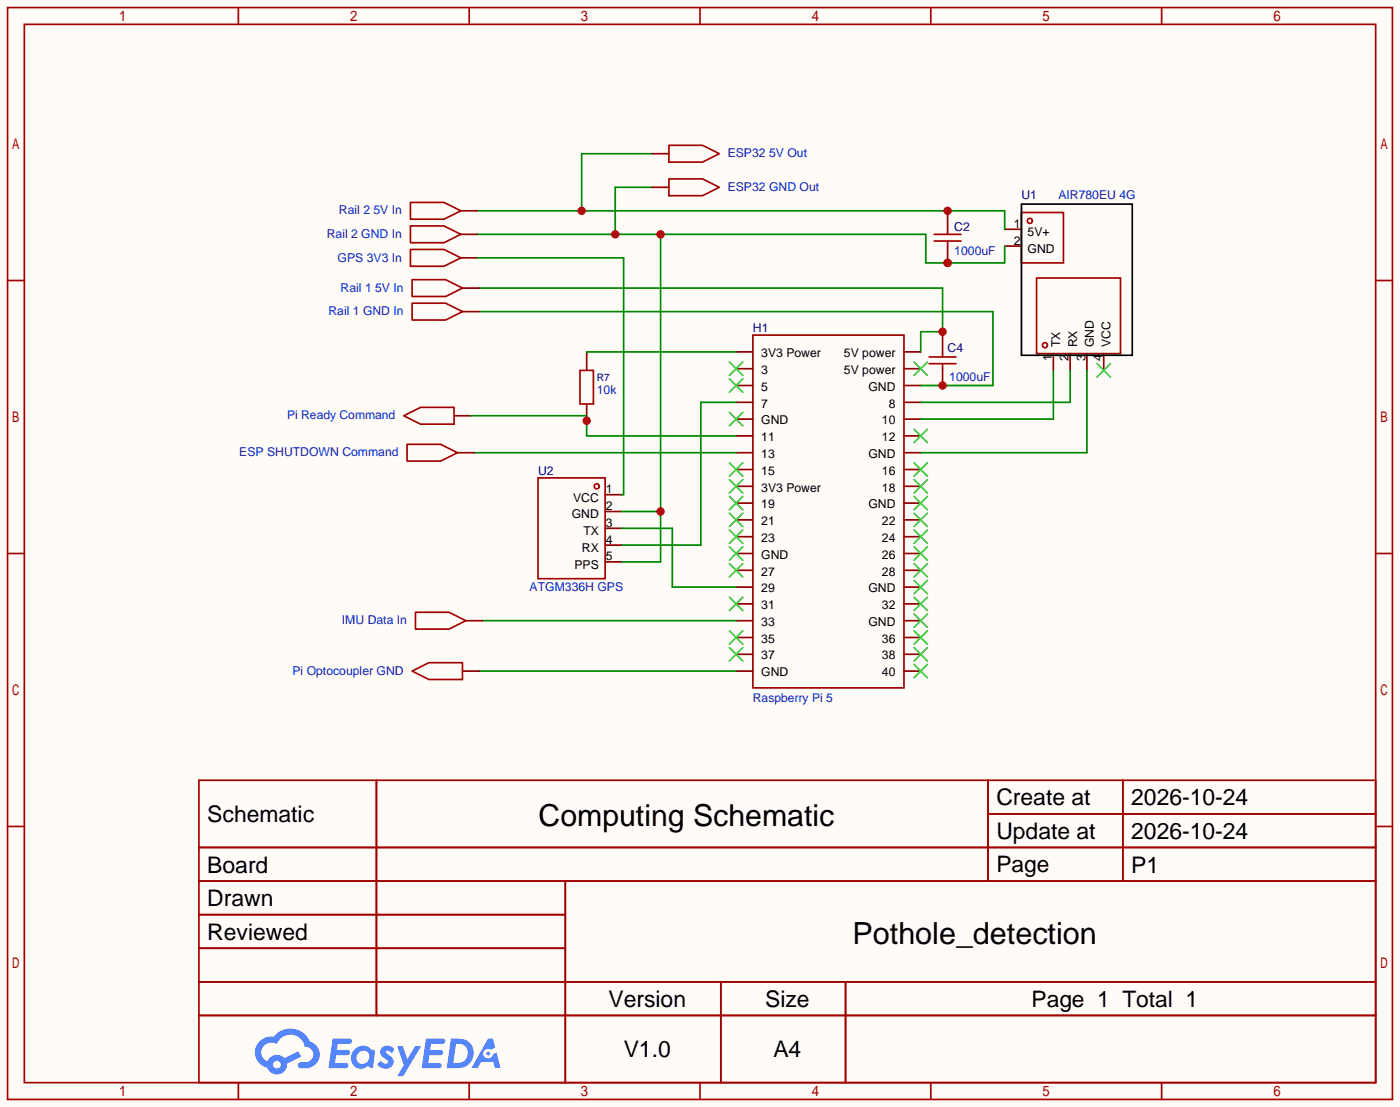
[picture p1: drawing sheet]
<svg xmlns="http://www.w3.org/2000/svg" width="212mm" height="167mm" viewBox="0 0 212 167" stroke-linecap="round" stroke-linejoin="round" font-family="sans-serif">
<path d="M0 0h211.8v167.4h-211.8z" fill="#fffcf7"/>
<g fill="none" stroke="#a10000" stroke-width=".25">
<path d="M1.1 1.1h209.6v165.1h-209.6zM3.7 3.7h204.5v160h-204.5zM36.1 1.1v2.6M71 1.1v2.6M105.9 1.1v2.6M140.8 1.1v2.6M175.8 1.1v2.6M1.1 42.4h2.6M208.2 42.4h2.5M1.1 83.7h2.6M208.2 83.7h2.5M30.1 118h178.1v45.7h-178.1z"/>
<path d="M57 118v35.5M149.5 118v15.2M169.9 118v15.2M1.1 125h2.6M30.1 128.1h178.1M30.1 133.2h178.1M30.1 138.3h55.4M85.5 133.2v30.5M149.5 123.1h58.7M208.2 125h2.5M30.1 148.5h178.1M30.1 143.4h55.4"/>
<path d="M30.1 153.5h178.1M109.1 148.5v15.2M127.9 148.5v15.2M36.1 163.7v2.5M71 163.7v2.5M105.9 163.7v2.5M140.8 163.7v2.5M175.8 163.7v2.5"/>
</g>
<g fill="#5487ff">
<path d="M57.8 158.4a1.3 1.3 0 0 1 1.9 .3l-.4 .6a.54 .54 0 0 0-.9-.2v.1a2.32 2.32 0 0 1 1.2 1.4 1.36 1.36 0 0 1-1.1 1 1.36 1.36 0 0 1-1.4-.6l.5-.6a.7 .7 0 0 0 1.1 .3v-.3a2.4 2.4 0 0 1-1.2-1.3l.2-.5z"/>
<path d="M60.1 158.2h.8l.7 2 1.2-2h.9l-2.7 4.5h-.9l1-1.6z"/>
<path d="M50.3 157h1.7a1.31 1.31 0 0 1 1.2 .2 .4 .4 0 0 1-.3 .6h-1.8l-.1 1h1.6a.4 .4 0 0 1 .4 .4 .4 .4 0 0 1-.5 .3h-1.6l-.2 1.2h.8a1.23 1.23 0 0 1 1.2 .2 .39 .39 0 0 1-.4 .6h-2.6z"/>
<path d="M64.4 157h1.7a1.32 1.32 0 0 1 1.2 .2 .39 .39 0 0 1-.3 .6h-1.8l-.1 1h1.6a.4 .4 0 0 1 .4 .4 .4 .4 0 0 1-.4 .3h-1.7l-.2 1.2h.8a1.23 1.23 0 0 1 1.2 .2 .39 .39 0 0 1-.4 .6h-2.6z"/>
<path d="M73.8 157h.8l.3 1.4-.6 .3a.75 .75 0 0 0-1.1 .3 .75 .75 0 0 0 .5 1.1 .75 .75 0 0 0 .9-.7l.5-.3 .6 2.4h-.8l-.3-.9h-1.8l-.5 .9h-1z"/>
<path d="M68.2 157l-.6 4.5h1.4a2.27 2.27 0 0 0 2.6-1.6 2.27 2.27 0 0 0-1.4-2.7zM69 157.8a1.5 1.5 0 0 1 1.8 1.6 1.5 1.5 0 0 1-1.9 1.3h-.3z"/>
<path d="M53.7 158.7a1.62 1.62 0 0 0-.4 2.1 1.62 1.62 0 0 0 2 .6l.3-.2 .4 .2 .4 .1 .3-2.5-.1-.2-.2-.1a.57 .57 0 0 1-.6-.3 1.73 1.73 0 0 0-2.1 .3zM54.3 159.2a.96 .96 0 0 1 1.4 0 .96 .96 0 0 1-.2 1.4 .95 .95 0 0 1-1.4 0 .95 .95 0 0 1 .2-1.4z"/>
<path d="M39.3 157.4a2.37 2.37 0 0 0 1.1 4.1 1.54 1.54 0 0 0 1.8 .9 1.54 1.54 0 0 0 1.2-1.6l2.2-1-.5-.8-2 1a1.57 1.57 0 0 0-2.7 .5 1.5 1.5 0 0 1-.7-2.1 1.5 1.5 0 0 1 2.2-.5 2.23 2.23 0 0 1 2.3-1.4 2.23 2.23 0 0 1 2 1.8 1.16 1.16 0 0 1 1.2 1.1 1.16 1.16 0 0 1-1.1 1.2h-.7a.47 .47 0 0 0-.5 .4 .47 .47 0 0 0 .4 .5 2.26 2.26 0 0 0 2.8-2.5 2.12 2.12 0 0 0-1.4-1.5 3.2 3.2 0 0 0-5.5-.7l-.3-.1a2.55 2.55 0 0 0-1.8 .7zM41.3 161a.6 .6 0 0 1 1.2 0 .6 .6 0 0 1-1.2 0z"/>
<circle cx="73.9" cy="159.3" r=".28"/>
</g>
<g fill="none" stroke="#a10000" stroke-width=".25">
<path d="M154.6 32.1h6.3v7.7h-6.3zM113.9 50.7h22.9v53.3h-22.9zM156.8 42h12.7v11.5h-12.7zM81.4 72.3h10.2v15.2h-10.2z"/>
<circle cx="155.8" cy="33.4" r=".38"/>
<circle cx="158.1" cy="52.2" r=".38"/>
<circle cx="90.3" cy="73.5" r=".38"/>
</g>
<g fill="none" stroke="#870000" stroke-width=".25">
<path d="M152 34.7h2.6M152 37.2h2.6M111.4 53.2h2.5M111.4 55.8h2.5M111.4 58.3h2.5M136.8 53.2h2.5M136.8 55.8h2.5M136.8 58.3h2.5M159.4 53.5v2.5M161.9 53.5v2.5M164.5 53.5v2.5M167 53.5v2.5"/>
<path d="M91.6 74.8h2.5M91.6 77.3h2.5M91.6 79.9h2.5M111.4 60.8h2.5M111.4 63.4h2.5M111.4 65.9h2.5M111.4 68.5h2.5M111.4 71h2.5M111.4 73.5h2.5M111.4 76.1h2.5M111.4 78.6h2.5M136.8 60.8h2.5"/>
<path d="M136.8 63.4h2.5M136.8 65.9h2.5M136.8 68.5h2.5M136.8 71h2.5M136.8 73.5h2.5M136.8 76.1h2.5M136.8 78.6h2.5M91.6 82.4h2.5M91.6 85h2.5M111.4 81.2h2.5M111.4 83.7h2.5M111.4 86.2h2.5"/>
<path d="M111.4 88.8h2.5M111.4 91.3h2.5M111.4 93.9h2.5M111.4 96.4h2.5M111.4 98.9h2.5M136.8 81.2h2.5M136.8 83.7h2.5M136.8 86.2h2.5M136.8 88.8h2.5M136.8 91.3h2.5M136.8 93.9h2.5M136.8 96.4h2.5"/>
<path d="M136.8 98.9h2.5M111.4 101.5h2.5M136.8 101.5h2.5"/>
</g>
<g fill="none" stroke="#3c3" stroke-width=".25">
<path d="M110.4 54.7l2 2.1M110.4 57.3l2 2M112.4 54.7l-2 2.1M112.4 57.3l-2 2M138.3 54.7l2 2.1M140.3 54.7l-2 2.1M166 55l2 2M168 55l-2 2M110.4 62.4l2 2M110.4 70l2 2M110.4 72.5l2 2M110.4 75.1l2 2"/>
<path d="M110.4 77.6l2 2M112.4 62.4l-2 2M112.4 70l-2 2M112.4 72.5l-2 2M112.4 75.1l-2 2M112.4 77.6l-2 2M138.3 64.9l2 2M138.3 70l2 2M138.3 72.5l2 2M138.3 75.1l2 2M138.3 77.6l2 2M140.3 64.9l-2 2"/>
<path d="M140.3 70l-2 2M140.3 72.5l-2 2M140.3 75.1l-2 2M140.3 77.6l-2 2M110.4 80.1l2 2.1M110.4 82.7l2 2M110.4 85.2l2 2M110.4 90.3l2 2M110.4 95.4l2 2M110.4 97.9l2 2M112.4 82.7l-2 2M112.4 80.1l-2 2.1"/>
<path d="M112.4 85.2l-2 2M112.4 90.3l-2 2M112.4 95.4l-2 2M112.4 97.9l-2 2M138.3 80.1l2 2.1M138.3 82.7l2 2M138.3 85.2l2 2M138.3 87.8l2 2M138.3 90.3l2 2M138.3 92.8l2 2.1M138.3 95.4l2 2M138.3 97.9l2 2"/>
<path d="M140.3 80.1l-2 2.1M140.3 82.7l-2 2M140.3 85.2l-2 2M140.3 87.8l-2 2M140.3 90.3l-2 2M140.3 92.8l-2 2.1M140.3 95.4l-2 2M140.3 97.9l-2 2M138.3 100.5l2 2M140.3 100.5l-2 2"/>
</g>
<path d="M72.5 43.6h70.1v7.1M142.6 50.2h-3.3v3" fill="none" stroke="#008700" stroke-width=".25"/>
<circle cx="142.6" cy="50.2" r=".63" fill="#c00"/>
<path d="M72.3 35.4h67.8v4.4h11.9v-2.6M98.7 28.3h-5.6v7.1M99.9 35.4v49.6h-5.8M72.5 47.1h77.7v11.2h-10.9M94.1 77.3h5.8" fill="none" stroke="#008700" stroke-width=".25"/>
<g fill="#c00">
<circle cx="143.4" cy="39.8" r=".63"/>
<circle cx="99.9" cy="35.4" r=".63"/>
<circle cx="99.9" cy="77.3" r=".63"/>
<circle cx="93.1" cy="35.4" r=".63"/>
</g>
<path d="M72.3 31.9h79.7v2.8M98.7 23.2h-10.7v8.7M143.4 31.9v.2" fill="none" stroke="#008700" stroke-width=".25"/>
<g fill="#c00">
<circle cx="143.4" cy="31.9" r=".63"/>
<circle cx="88" cy="31.9" r=".63"/>
</g>
<path d="M111.4 53.2h-22.6v.3M159.4 56v7.4h-20.1M161.9 56v4.8h-22.6M164.5 56v12.5h-25.2M94.1 79.9h7.6v8.9h9.7M111.4 60.8h-5.4v21.6h-11.9" fill="none" stroke="#008700" stroke-width=".25"/>
<path d="M143.4 37.2v2.6M88.8 53.5v2.5M88.8 61.1v2.5" fill="none" stroke="#870000" stroke-width=".25"/>
<path d="M141.4 36.4h4M141.4 35.4h4M87.8 56h2v5.1h-2z" fill="none" stroke="#a10000" stroke-width=".25"/>
<circle cx="143.4" cy="39.8" r=".63" fill="#c00"/>
<path d="M143.4 32.1v2.6M142.6 55.8v2.5" fill="none" stroke="#870000" stroke-width=".25"/>
<path d="M143.4 34.7v.7M143.4 36.4v.8M140.6 55h4.1M140.6 54h4.1" fill="none" stroke="#a10000" stroke-width=".25"/>
<circle cx="142.6" cy="58.3" r=".63" fill="#c00"/>
<path d="M69.7 39h2.6M69.7 31.9h2.6M69.7 35.4h2.6M98.7 23.2h2.5M98.7 28.3h2.5M70 43.6h2.5M70 47.1h2.5M142.6 50.7v2.5M68.7 62.9h2.5M69.2 68.5h2.6M70.5 93.9h2.5M70 101.5h2.5" fill="none" stroke="#870000" stroke-width=".25"/>
<g fill="none" stroke="#a10000" stroke-width=".25">
<path d="M62.1 37.7h5.1l2.5 1.3-2.5 1.3h-5.1zM62.1 30.6h5.1l2.5 1.3-2.5 1.2h-5.1zM62.1 34.2h5.1l2.5 1.2-2.5 1.3h-5.1zM101.2 22h5.1l2.5 1.2-2.5 1.3h-5.1zM101.2 27.1h5.1l2.5 1.2-2.5 1.3h-5.1zM62.4 42.3h5l2.6 1.3-2.6 1.2h-5zM62.4 45.8h5l2.6 1.3-2.6 1.3h-5zM142.6 53.2v.8M142.6 55v.8M61.1 62.9l2.5-1.3h5.1v2.5h-5.1zM61.6 67.2h5.1l2.5 1.3-2.5 1.2h-5.1zM62.9 92.6h5l2.6 1.3-2.6 1.2h-5z"/>
<path d="M62.4 101.5l2.5-1.3h5.1v2.5h-5.1z"/>
</g>
<path d="M71.2 62.9h17.6v3h22.6M71.8 68.5h39.6M73 93.9h38.4M72.5 101.5h38.9" fill="none" stroke="#008700" stroke-width=".25"/>
<circle cx="88.8" cy="63.6" r=".63" fill="#c00"/>
<path d="M154.6 30.9h16.7v22.8h-16.7z" fill="none" stroke="#000" stroke-width=".25"/>
<path d="M72.3 39h22.1v35.8h-.3" fill="none" stroke="#008700" stroke-width=".25"/>
<g font-size="4.6">
<text x="81.5" y="124.9">Computing Schematic</text>
<text x="129" y="142.7">Pothole_detection</text>
</g>
<g font-size="3.5">
<text x="31.4" y="124.3">Schematic</text>
<text x="150.8" y="121.8">Create at</text>
<text x="171.2" y="121.8">2026-10-24</text>
<text x="31.4" y="132">Board</text>
<text x="150.8" y="126.9">Update at</text>
<text x="171.2" y="126.9">2026-10-24</text>
<text x="171.2" y="132">P1</text>
<text x="31.4" y="137">Drawn</text>
<text x="31.4" y="142.1">Reviewed</text>
<text x="92.1" y="152.3">Version</text>
<text x="115.8" y="152.3">Size</text>
<text x="94.4" y="159.9">V1.0</text>
<text x="117" y="159.9">A4</text>
</g>
<g font-size="3.4">
<text x="150.8" y="131.9">Page</text>
<text x="156.1" y="152.2">Page 1 Total 1</text>
</g>
<g font-size="1.8" fill="#00f">
<text x="110.1" y="23.8">ESP32 5V Out</text>
<text x="110.1" y="28.9">ESP32 GND Out</text>
<text x="49.4" y="36">Rail 2 GND In</text>
<text x="51.3" y="32.4">Rail 2 5V In</text>
<text x="160.1" y="30.1">AIR780EU 4G</text>
<text x="51.1" y="39.5">GPS 3V3 In</text>
<text x="144.4" y="38.5">1000uF</text>
<text x="49.7" y="47.7">Rail 1 GND In</text>
<text x="51.5" y="44.1">Rail 1 5V In</text>
<text x="90.3" y="59.6">10k</text>
<text x="143.6" y="57.6">1000uF</text>
<text x="43.4" y="63.4">Pi Ready Command</text>
<text x="36.2" y="69">ESP SHUTDOWN Command</text>
<text x="80.1" y="89.3">ATGM336H GPS</text>
<text x="51.7" y="94.4">IMU Data In</text>
<text x="44.3" y="102">Pi Optocoupler GND</text>
<text x="113.9" y="106.1">Raspberry Pi 5</text>
</g>
<g font-size="1.8" fill="#000080">
<text x="144.4" y="35">C2</text>
<text x="154.6" y="30.1">U1</text>
<text x="113.9" y="50.2">H1</text>
<text x="143.4" y="53.3">C4</text>
<text x="81.4" y="71.8">U2</text>
</g>
<g font-size="1.8">
<text x="153.4" y="34.4">1</text>
<text x="155.5" y="35.7">5V+</text>
<text x="153.4" y="37">2</text>
<text x="155.5" y="38.3">GND</text>
<text x="115.2" y="54">3V3 Power</text>
<text x="127.7" y="54">5V power</text>
<text x="160.4" y="52.5" transform="rotate(-90 160.4 52.5)">TX</text>
<text x="163" y="52.5" transform="rotate(-90 163 52.5)">RX</text>
<text x="165.5" y="52.5" transform="rotate(-90 165.5 52.5)">GND</text>
<text x="168" y="52.5" transform="rotate(-90 168 52.5)">VCC</text>
<text x="115.2" y="56.5">3</text>
<text x="115.2" y="59.1">5</text>
<text x="127.7" y="56.5">5V power</text>
<text x="131.4" y="59.1">GND</text>
<text x="159.2" y="54.6" transform="rotate(-90 159.2 54.6)">1</text>
<text x="161.7" y="54.6" transform="rotate(-90 161.7 54.6)">2</text>
<text x="164.2" y="54.6" transform="rotate(-90 164.2 54.6)">3</text>
<text x="166.8" y="54.6" transform="rotate(-90 166.8 54.6)">4</text>
<text x="115.2" y="61.6">7</text>
<text x="115.2" y="64.2">GND</text>
<text x="133.5" y="64.2">10</text>
<text x="134.5" y="61.6">8</text>
<text x="115.2" y="66.7">11</text>
<text x="115.2" y="69.2">13</text>
<text x="115.2" y="71.8">15</text>
<text x="131.4" y="69.2">GND</text>
<text x="133.5" y="66.7">12</text>
<text x="133.5" y="71.8">16</text>
<text x="86.7" y="75.8">VCC</text>
<text x="91.7" y="74.6">1</text>
<text x="91.7" y="77.1">2</text>
<text x="115.2" y="74.3">3V3 Power</text>
<text x="115.2" y="76.9">19</text>
<text x="131.4" y="76.9">GND</text>
<text x="133.5" y="74.3">18</text>
<text x="86.5" y="78.4">GND</text>
<text x="88.1" y="83.5">RX</text>
<text x="88.3" y="80.9">TX</text>
<text x="91.7" y="79.7">3</text>
<text x="91.7" y="82.2">4</text>
<text x="115.2" y="79.4">21</text>
<text x="115.2" y="81.9">23</text>
<text x="133.5" y="79.4">22</text>
<text x="133.5" y="81.9">24</text>
<text x="86.9" y="86">PPS</text>
<text x="91.7" y="84.7">5</text>
<text x="115.2" y="84.5">GND</text>
<text x="115.2" y="87">27</text>
<text x="115.2" y="89.6">29</text>
<text x="131.4" y="89.6">GND</text>
<text x="133.5" y="84.5">26</text>
<text x="133.5" y="87">28</text>
<text x="115.2" y="92.1">31</text>
<text x="115.2" y="94.6">33</text>
<text x="131.4" y="94.6">GND</text>
<text x="133.5" y="92.1">32</text>
<text x="115.2" y="97.2">35</text>
<text x="115.2" y="99.7">37</text>
<text x="133.5" y="97.2">36</text>
<text x="133.5" y="99.7">38</text>
<text x="115.2" y="102.3">GND</text>
<text x="133.5" y="102.3">40</text>
</g>
<text font-size="1.6" fill="#000080" x="90.3" y="57.6">R7</text>
</svg>
